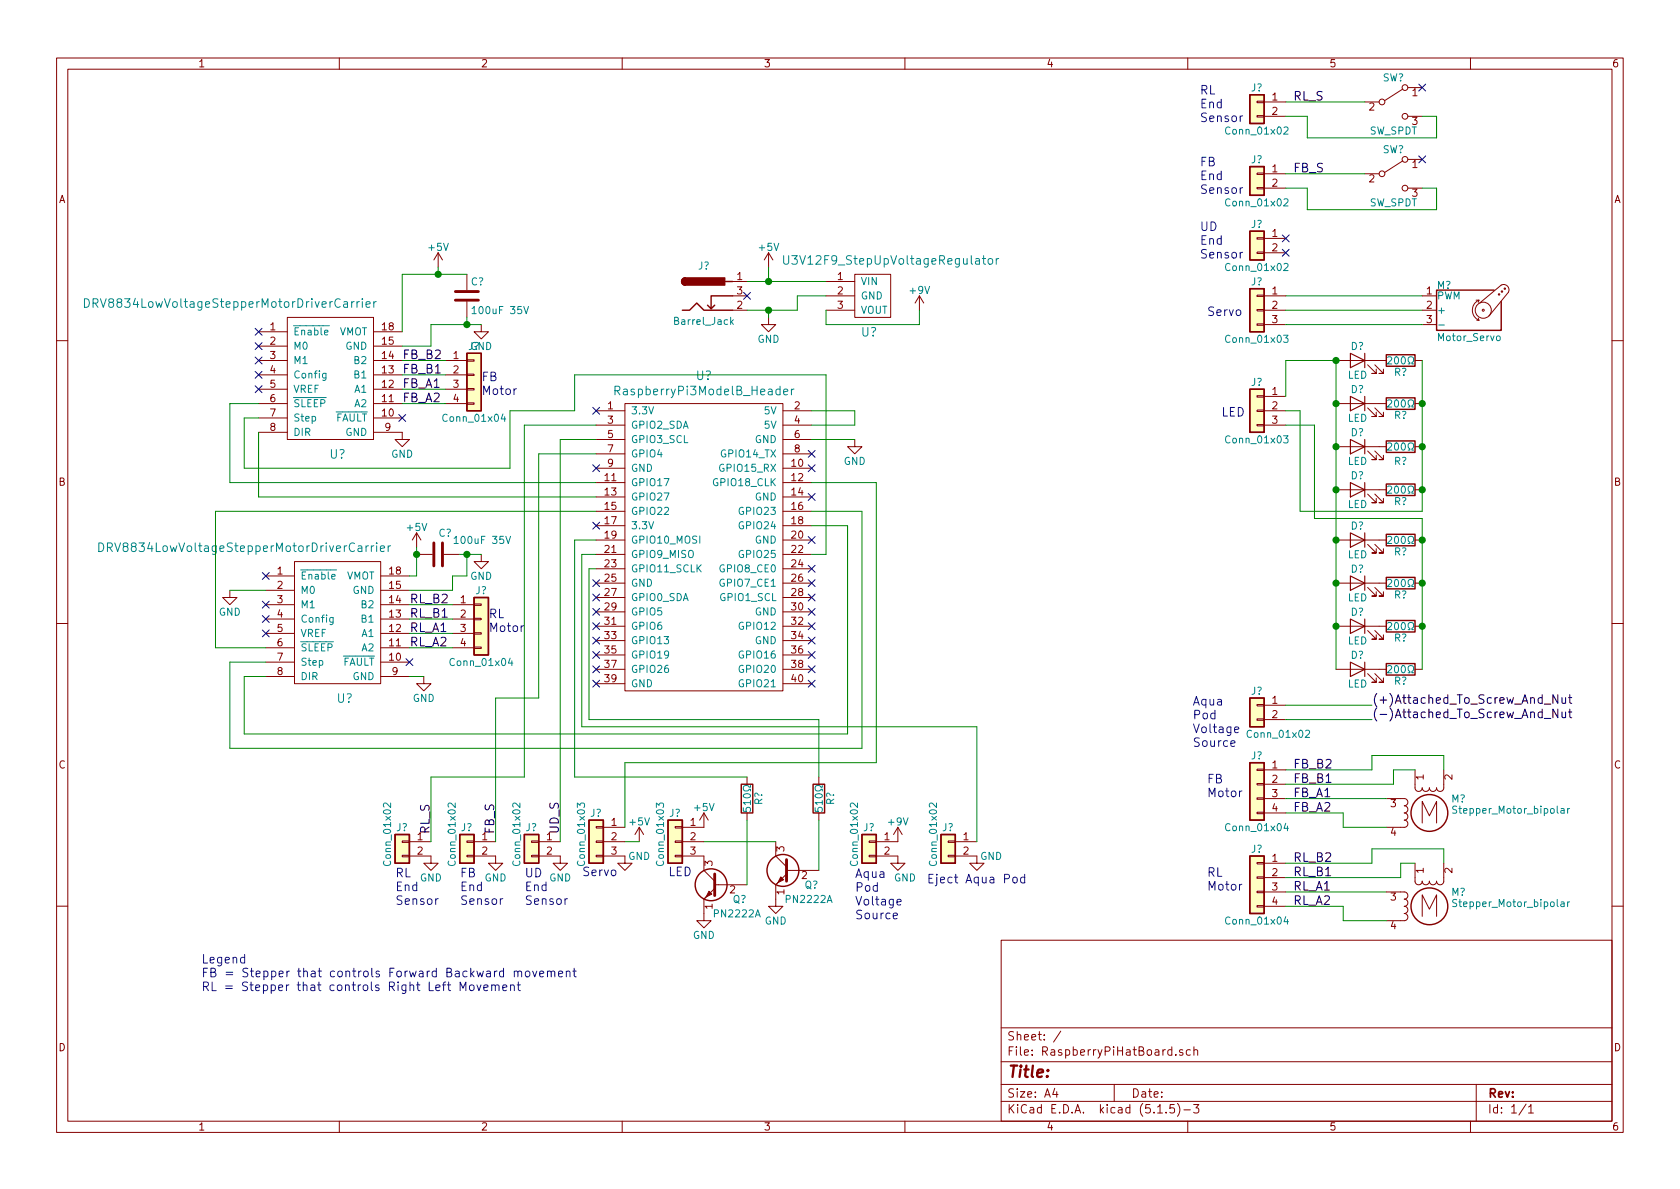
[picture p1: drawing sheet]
EESchema Schematic File Version 4
EELAYER 30 0
EELAYER END
$Descr A4 11693 8268
encoding utf-8
Sheet 1 1
Title ""
Date ""
Rev ""
Comp ""
Comment1 ""
Comment2 ""
Comment3 ""
Comment4 ""
$EndDescr
$Comp
L RaspberryPiHatBoard-rescue:DRV8834LowVoltageStepperMotorDriverCarrier-LibraryRaspberryPiHatBoard-RaspberryPiHatBoard-rescue U?
U 1 1
P 2350 2450
F 0 "U?" H 2350 1750 60  0000 C CNN
F 1 "DRV8834LowVoltageStepperMotorDriverCarrier" H 1600 2800 60  0000 C CNN
F 2 "" H 2350 2450 60  0001 C CNN
F 3 "" H 2350 2450 60  0001 C CNN
	1    2350 2450
	1    0    0    -1  
$EndComp
$Comp
L RaspberryPiHatBoard-rescue:U3V12F9_StepUpVoltageRegulator-LibraryRaspberryPiHatBoard-RaspberryPiHatBoard-rescue U?
U 1 1
P 6200 2100
F 0 "U?" H 6050 1900 60  0000 C CNN
F 1 "U3V12F9_StepUpVoltageRegulator" H 6200 2400 60  0000 C CNN
F 2 "" H 5900 2150 60  0001 C CNN
F 3 "" H 5900 2150 60  0001 C CNN
	1    6200 2100
	1    0    0    -1  
$EndComp
$Comp
L RaspberryPiHatBoard-rescue:DRV8834LowVoltageStepperMotorDriverCarrier-LibraryRaspberryPiHatBoard-RaspberryPiHatBoard-rescue U?
U 1 1
P 2400 4150
F 0 "U?" H 2400 3450 60  0000 C CNN
F 1 "DRV8834LowVoltageStepperMotorDriverCarrier" H 1700 4500 60  0000 C CNN
F 2 "" H 2400 4150 60  0001 C CNN
F 3 "" H 2400 4150 60  0001 C CNN
	1    2400 4150
	1    0    0    -1  
$EndComp
$Comp
L RaspberryPiHatBoard-rescue:Stepper_Motor_bipolar-RaspberryPiHatBoard-rescue-RaspberryPiHatBoard-rescue M?
U 1 1
P 9950 6300
F 0 "M?" H 10100 6400 50  0000 L CNN
F 1 "Stepper_Motor_bipolar" H 10100 6350 50  0000 L TNN
F 2 "" H 9960 6290 50  0001 C CNN
F 3 "" H 9960 6290 50  0001 C CNN
	1    9950 6300
	1    0    0    -1  
$EndComp
$Comp
L RaspberryPiHatBoard-rescue:Motor_Servo-RaspberryPiHatBoard-rescue-RaspberryPiHatBoard-rescue M?
U 1 1
P 10200 2150
F 0 "M?" H 10000 2325 50  0000 L CNN
F 1 "Motor_Servo" H 10000 1990 50  0000 L TNN
F 2 "" H 10200 1960 50  0001 C CNN
F 3 "" H 10200 1960 50  0001 C CNN
	1    10200 2150
	1    0    0    -1  
$EndComp
$Comp
L RaspberryPiHatBoard-rescue:Conn_01x02-RaspberryPiHatBoard-rescue-RaspberryPiHatBoard-rescue J?
U 1 1
P 2800 5850
F 0 "J?" H 2800 5950 50  0000 C CNN
F 1 "Conn_01x02" V 2900 5900 50  0000 C CNN
F 2 "" H 2800 5850 50  0001 C CNN
F 3 "" H 2800 5850 50  0001 C CNN
	1    2800 5850
	-1   0    0    -1  
$EndComp
$Comp
L RaspberryPiHatBoard-rescue:Barrel_Jack-RaspberryPiHatBoard-rescue-RaspberryPiHatBoard-rescue J?
U 1 1
P 4900 2050
F 0 "J?" H 4900 2260 50  0000 C CNN
F 1 "Barrel_Jack" H 4900 1875 50  0000 C CNN
F 2 "" H 4950 2010 50  0001 C CNN
F 3 "" H 4950 2010 50  0001 C CNN
	1    4900 2050
	1    0    0    -1  
$EndComp
$Comp
L RaspberryPiHatBoard-rescue:Conn_01x02-RaspberryPiHatBoard-rescue-RaspberryPiHatBoard-rescue J?
U 1 1
P 3250 5850
F 0 "J?" H 3250 5950 50  0000 C CNN
F 1 "Conn_01x02" V 3350 5900 50  0000 C CNN
F 2 "" H 3250 5850 50  0001 C CNN
F 3 "" H 3250 5850 50  0001 C CNN
	1    3250 5850
	-1   0    0    -1  
$EndComp
$Comp
L RaspberryPiHatBoard-rescue:Conn_01x02-RaspberryPiHatBoard-rescue-RaspberryPiHatBoard-rescue J?
U 1 1
P 3700 5850
F 0 "J?" H 3700 5950 50  0000 C CNN
F 1 "Conn_01x02" V 3800 5900 50  0000 C CNN
F 2 "" H 3700 5850 50  0001 C CNN
F 3 "" H 3700 5850 50  0001 C CNN
	1    3700 5850
	-1   0    0    -1  
$EndComp
$Comp
L RaspberryPiHatBoard-rescue:Conn_01x03-RaspberryPiHatBoard-rescue-RaspberryPiHatBoard-rescue J?
U 1 1
P 4150 5850
F 0 "J?" H 4150 6050 50  0000 C CNN
F 1 "Conn_01x03" V 4250 5900 50  0000 C CNN
F 2 "" H 4150 5850 50  0001 C CNN
F 3 "" H 4150 5850 50  0001 C CNN
	1    4150 5850
	-1   0    0    -1  
$EndComp
$Comp
L RaspberryPiHatBoard-rescue:Conn_01x02-RaspberryPiHatBoard-rescue-RaspberryPiHatBoard-rescue J?
U 1 1
P 8750 700
F 0 "J?" H 8750 800 50  0000 C CNN
F 1 "Conn_01x02" H 8750 500 50  0000 C CNN
F 2 "" H 8750 700 50  0001 C CNN
F 3 "" H 8750 700 50  0001 C CNN
	1    8750 700 
	-1   0    0    -1  
$EndComp
$Comp
L RaspberryPiHatBoard-rescue:Conn_01x02-RaspberryPiHatBoard-rescue-RaspberryPiHatBoard-rescue J?
U 1 1
P 8750 1650
F 0 "J?" H 8750 1750 50  0000 C CNN
F 1 "Conn_01x02" H 8750 1450 50  0000 C CNN
F 2 "" H 8750 1650 50  0001 C CNN
F 3 "" H 8750 1650 50  0001 C CNN
	1    8750 1650
	-1   0    0    -1  
$EndComp
$Comp
L RaspberryPiHatBoard-rescue:Conn_01x03-RaspberryPiHatBoard-rescue-RaspberryPiHatBoard-rescue J?
U 1 1
P 8750 2150
F 0 "J?" H 8750 2350 50  0000 C CNN
F 1 "Conn_01x03" H 8750 1950 50  0000 C CNN
F 2 "" H 8750 2150 50  0001 C CNN
F 3 "" H 8750 2150 50  0001 C CNN
	1    8750 2150
	-1   0    0    -1  
$EndComp
Text Notes 2750 6300 0    60   ~ 0
RL\nEnd\nSensor
Text Notes 3200 6300 0    60   ~ 0
FB\nEnd\nSensor
Text Notes 3650 6300 0    60   ~ 0
UD\nEnd\nSensor
Text Notes 4050 6100 0    60   ~ 0
Servo
Text Notes 4650 6100 0    60   ~ 0
LED
$Comp
L RaspberryPiHatBoard-rescue:Conn_01x04-RaspberryPiHatBoard-rescue-RaspberryPiHatBoard-rescue J?
U 1 1
P 3350 4300
F 0 "J?" H 3350 4500 50  0000 C CNN
F 1 "Conn_01x04" H 3350 4000 50  0000 C CNN
F 2 "" H 3350 4300 50  0001 C CNN
F 3 "" H 3350 4300 50  0001 C CNN
	1    3350 4300
	1    0    0    -1  
$EndComp
$Comp
L RaspberryPiHatBoard-rescue:Conn_01x04-RaspberryPiHatBoard-rescue-RaspberryPiHatBoard-rescue J?
U 1 1
P 3300 2600
F 0 "J?" H 3300 2800 50  0000 C CNN
F 1 "Conn_01x04" H 3300 2300 50  0000 C CNN
F 2 "" H 3300 2600 50  0001 C CNN
F 3 "" H 3300 2600 50  0001 C CNN
	1    3300 2600
	1    0    0    -1  
$EndComp
$Comp
L RaspberryPiHatBoard-rescue:Conn_01x04-RaspberryPiHatBoard-rescue-RaspberryPiHatBoard-rescue J?
U 1 1
P 8750 6100
F 0 "J?" H 8750 6300 50  0000 C CNN
F 1 "Conn_01x04" H 8750 5800 50  0000 C CNN
F 2 "" H 8750 6100 50  0001 C CNN
F 3 "" H 8750 6100 50  0001 C CNN
	1    8750 6100
	-1   0    0    -1  
$EndComp
$Comp
L RaspberryPiHatBoard-rescue:Conn_01x04-RaspberryPiHatBoard-rescue-RaspberryPiHatBoard-rescue J?
U 1 1
P 8750 5450
F 0 "J?" H 8750 5650 50  0000 C CNN
F 1 "Conn_01x04" H 8750 5150 50  0000 C CNN
F 2 "" H 8750 5450 50  0001 C CNN
F 3 "" H 8750 5450 50  0001 C CNN
	1    8750 5450
	-1   0    0    -1  
$EndComp
$Comp
L Device:C C?
U 1 1
P 3250 2050
F 0 "C?" H 3275 2150 50  0000 L CNN
F 1 "100uF 35V" H 3275 1950 50  0000 L CNN
F 2 "" H 3288 1900 50  0001 C CNN
F 3 "" H 3250 2050 50  0001 C CNN
	1    3250 2050
	1    0    0    -1  
$EndComp
$Comp
L power:GND #PWR?
U 1 1
P 5350 2200
F 0 "#PWR?" H 5350 1950 50  0001 C CNN
F 1 "GND" H 5350 2050 50  0000 C CNN
F 2 "" H 5350 2200 50  0001 C CNN
F 3 "" H 5350 2200 50  0001 C CNN
	1    5350 2200
	1    0    0    -1  
$EndComp
NoConn ~ 5200 2050
$Comp
L power:+9V #PWR?
U 1 1
P 6400 2150
F 0 "#PWR?" H 6400 2000 50  0001 C CNN
F 1 "+9V" H 6400 2290 50  0000 C CNN
F 2 "" H 6400 2150 50  0001 C CNN
F 3 "" H 6400 2150 50  0001 C CNN
	1    6400 2150
	1    0    0    -1  
$EndComp
$Comp
L power:+5V #PWR?
U 1 1
P 5350 1850
F 0 "#PWR?" H 5350 1700 50  0001 C CNN
F 1 "+5V" H 5350 1990 50  0000 C CNN
F 2 "" H 5350 1850 50  0001 C CNN
F 3 "" H 5350 1850 50  0001 C CNN
	1    5350 1850
	1    0    0    -1  
$EndComp
$Comp
L power:+5V #PWR?
U 1 1
P 3050 1850
F 0 "#PWR?" H 3050 1700 50  0001 C CNN
F 1 "+5V" H 3050 1990 50  0000 C CNN
F 2 "" H 3050 1850 50  0001 C CNN
F 3 "" H 3050 1850 50  0001 C CNN
	1    3050 1850
	1    0    0    -1  
$EndComp
$Comp
L power:GND #PWR?
U 1 1
P 3350 2250
F 0 "#PWR?" H 3350 2000 50  0001 C CNN
F 1 "GND" H 3350 2100 50  0000 C CNN
F 2 "" H 3350 2250 50  0001 C CNN
F 3 "" H 3350 2250 50  0001 C CNN
	1    3350 2250
	1    0    0    -1  
$EndComp
NoConn ~ 2800 2900
$Comp
L power:GND #PWR?
U 1 1
P 2800 3000
F 0 "#PWR?" H 2800 2750 50  0001 C CNN
F 1 "GND" H 2800 2850 50  0000 C CNN
F 2 "" H 2800 3000 50  0001 C CNN
F 3 "" H 2800 3000 50  0001 C CNN
	1    2800 3000
	1    0    0    -1  
$EndComp
NoConn ~ 1800 2300
NoConn ~ 1800 2600
NoConn ~ 1800 2700
$Comp
L RaspberryPiHatBoard-rescue:SW_SPDT-RaspberryPiHatBoard-rescue-RaspberryPiHatBoard-rescue SW?
U 1 1
P 9700 700
F 0 "SW?" H 9700 870 50  0000 C CNN
F 1 "SW_SPDT" H 9700 500 50  0000 C CNN
F 2 "" H 9700 700 50  0001 C CNN
F 3 "" H 9700 700 50  0001 C CNN
	1    9700 700 
	1    0    0    -1  
$EndComp
$Comp
L Device:R R?
U 1 1
P 5200 5550
F 0 "R?" V 5280 5550 50  0000 C CNN
F 1 "510Ω" V 5200 5550 50  0000 C CNN
F 2 "" V 5130 5550 50  0001 C CNN
F 3 "" H 5200 5550 50  0001 C CNN
	1    5200 5550
	1    0    0    -1  
$EndComp
$Comp
L power:GND #PWR?
U 1 1
P 4900 6350
F 0 "#PWR?" H 4900 6100 50  0001 C CNN
F 1 "GND" H 4900 6200 50  0000 C CNN
F 2 "" H 4900 6350 50  0001 C CNN
F 3 "" H 4900 6350 50  0001 C CNN
	1    4900 6350
	1    0    0    -1  
$EndComp
Text Notes 3350 2750 0    60   ~ 0
FB\nMotor
Text Notes 3400 4400 0    60   ~ 0
RL\nMotor
NoConn ~ 1800 2500
NoConn ~ 1800 2400
$Comp
L power:GND #PWR?
U 1 1
P 1600 4100
F 0 "#PWR?" H 1600 3850 50  0001 C CNN
F 1 "GND" H 1600 3950 50  0000 C CNN
F 2 "" H 1600 4100 50  0001 C CNN
F 3 "" H 1600 4100 50  0001 C CNN
	1    1600 4100
	1    0    0    -1  
$EndComp
NoConn ~ 1850 4000
NoConn ~ 1850 4200
NoConn ~ 1850 4300
NoConn ~ 1850 4400
$Comp
L power:GND #PWR?
U 1 1
P 2950 4700
F 0 "#PWR?" H 2950 4450 50  0001 C CNN
F 1 "GND" H 2950 4550 50  0000 C CNN
F 2 "" H 2950 4700 50  0001 C CNN
F 3 "" H 2950 4700 50  0001 C CNN
	1    2950 4700
	1    0    0    -1  
$EndComp
NoConn ~ 2850 4600
$Comp
L Device:C C?
U 1 1
P 3050 3850
F 0 "C?" V 2900 3850 50  0000 L CNN
F 1 "100uF 35V" V 2950 3950 50  0000 L CNN
F 2 "" H 3088 3700 50  0001 C CNN
F 3 "" H 3050 3850 50  0001 C CNN
	1    3050 3850
	0    1    1    0   
$EndComp
$Comp
L power:GND #PWR?
U 1 1
P 3350 3850
F 0 "#PWR?" H 3350 3600 50  0001 C CNN
F 1 "GND" H 3350 3700 50  0000 C CNN
F 2 "" H 3350 3850 50  0001 C CNN
F 3 "" H 3350 3850 50  0001 C CNN
	1    3350 3850
	1    0    0    -1  
$EndComp
$Comp
L power:+5V #PWR?
U 1 1
P 2900 3800
F 0 "#PWR?" H 2900 3650 50  0001 C CNN
F 1 "+5V" H 2900 3940 50  0000 C CNN
F 2 "" H 2900 3800 50  0001 C CNN
F 3 "" H 2900 3800 50  0001 C CNN
	1    2900 3800
	1    0    0    -1  
$EndComp
$Comp
L power:GND #PWR?
U 1 1
P 4350 5950
F 0 "#PWR?" H 4350 5700 50  0001 C CNN
F 1 "GND" H 4450 5950 50  0000 C CNN
F 2 "" H 4350 5950 50  0001 C CNN
F 3 "" H 4350 5950 50  0001 C CNN
	1    4350 5950
	1    0    0    -1  
$EndComp
$Comp
L power:+5V #PWR?
U 1 1
P 4450 5850
F 0 "#PWR?" H 4450 5700 50  0001 C CNN
F 1 "+5V" H 4450 5990 50  0000 C CNN
F 2 "" H 4450 5850 50  0001 C CNN
F 3 "" H 4450 5850 50  0001 C CNN
	1    4450 5850
	1    0    0    -1  
$EndComp
$Comp
L power:GND #PWR?
U 1 1
P 3900 5950
F 0 "#PWR?" H 3900 5700 50  0001 C CNN
F 1 "GND" H 3900 5800 50  0000 C CNN
F 2 "" H 3900 5950 50  0001 C CNN
F 3 "" H 3900 5950 50  0001 C CNN
	1    3900 5950
	1    0    0    -1  
$EndComp
$Comp
L power:GND #PWR?
U 1 1
P 3450 5950
F 0 "#PWR?" H 3450 5700 50  0001 C CNN
F 1 "GND" H 3450 5800 50  0000 C CNN
F 2 "" H 3450 5950 50  0001 C CNN
F 3 "" H 3450 5950 50  0001 C CNN
	1    3450 5950
	1    0    0    -1  
$EndComp
$Comp
L power:GND #PWR?
U 1 1
P 3000 5950
F 0 "#PWR?" H 3000 5700 50  0001 C CNN
F 1 "GND" H 3000 5800 50  0000 C CNN
F 2 "" H 3000 5950 50  0001 C CNN
F 3 "" H 3000 5950 50  0001 C CNN
	1    3000 5950
	1    0    0    -1  
$EndComp
$Comp
L RaspberryPiHatBoard-rescue:Conn_01x02-RaspberryPiHatBoard-rescue-RaspberryPiHatBoard-rescue J?
U 1 1
P 8750 1200
F 0 "J?" H 8750 1300 50  0000 C CNN
F 1 "Conn_01x02" H 8750 1000 50  0000 C CNN
F 2 "" H 8750 1200 50  0001 C CNN
F 3 "" H 8750 1200 50  0001 C CNN
	1    8750 1200
	-1   0    0    -1  
$EndComp
$Comp
L RaspberryPiHatBoard-rescue:SW_SPDT-RaspberryPiHatBoard-rescue-RaspberryPiHatBoard-rescue SW?
U 1 1
P 9700 1200
F 0 "SW?" H 9700 1370 50  0000 C CNN
F 1 "SW_SPDT" H 9700 1000 50  0000 C CNN
F 2 "" H 9700 1200 50  0001 C CNN
F 3 "" H 9700 1200 50  0001 C CNN
	1    9700 1200
	1    0    0    -1  
$EndComp
NoConn ~ 8950 1650
NoConn ~ 8950 1750
NoConn ~ 9900 1100
NoConn ~ 9900 600 
$Comp
L power:GND #PWR?
U 1 1
P 5950 3050
F 0 "#PWR?" H 5950 2800 50  0001 C CNN
F 1 "GND" H 5950 2900 50  0000 C CNN
F 2 "" H 5950 3050 50  0001 C CNN
F 3 "" H 5950 3050 50  0001 C CNN
	1    5950 3050
	1    0    0    -1  
$EndComp
Wire Wire Line
	2800 2400 3000 2400
Wire Wire Line
	3000 2400 3000 2250
Wire Wire Line
	3000 2250 3250 2250
Wire Wire Line
	3250 2250 3250 2200
Wire Wire Line
	2800 2300 2800 1900
Wire Wire Line
	2800 1900 3050 1900
Wire Wire Line
	5950 2850 5950 2950
Wire Wire Line
	5950 2850 5650 2850
Wire Wire Line
	5950 2950 5650 2950
Wire Wire Line
	8950 2250 9900 2250
Wire Wire Line
	8950 2150 9900 2150
Wire Wire Line
	8950 2050 9900 2050
Wire Wire Line
	3050 1850 3050 1900
Connection ~ 3050 1900
Connection ~ 3250 2250
Wire Wire Line
	2800 2500 3100 2500
Wire Wire Line
	3100 2600 2800 2600
Wire Wire Line
	2800 2700 3100 2700
Wire Wire Line
	3100 2800 2800 2800
Wire Wire Line
	1600 4100 1850 4100
Wire Wire Line
	2950 4700 2850 4700
Wire Wire Line
	2900 4000 2850 4000
Wire Wire Line
	3150 4100 2850 4100
Wire Wire Line
	3150 4200 2850 4200
Wire Wire Line
	2850 4300 3150 4300
Wire Wire Line
	2850 4400 3150 4400
Wire Wire Line
	2850 4500 3150 4500
Wire Wire Line
	8950 700  9500 700 
Wire Wire Line
	9900 800  10000 800 
Wire Wire Line
	10000 800  10000 950 
Wire Wire Line
	10000 950  9100 950 
Wire Wire Line
	9100 950  9100 800 
Wire Wire Line
	9100 800  8950 800 
Wire Wire Line
	8950 1200 9500 1200
Wire Wire Line
	9900 1300 10000 1300
Wire Wire Line
	10000 1300 10000 1450
Wire Wire Line
	10000 1450 9100 1450
Wire Wire Line
	9100 1450 9100 1300
Wire Wire Line
	9100 1300 8950 1300
Wire Wire Line
	5950 3050 5650 3050
Wire Wire Line
	4150 2950 3650 2950
Wire Wire Line
	3650 2950 3650 5400
Wire Wire Line
	3650 5400 3000 5400
Wire Wire Line
	3000 5400 3000 5850
Wire Wire Line
	3900 5850 3900 3050
Wire Wire Line
	3900 3050 4150 3050
Wire Wire Line
	3450 5850 3450 4850
Wire Wire Line
	3450 4850 3750 4850
Wire Wire Line
	3750 4850 3750 3150
Wire Wire Line
	3750 3150 4150 3150
Wire Wire Line
	1800 2800 1600 2800
Wire Wire Line
	1600 2800 1600 3350
Wire Wire Line
	1600 3350 4150 3350
Wire Wire Line
	2900 3800 2900 3850
Connection ~ 2900 3850
Wire Wire Line
	3200 3850 3250 3850
Wire Wire Line
	3150 4100 3150 4000
Wire Wire Line
	3150 4000 3250 4000
Wire Wire Line
	3250 4000 3250 3850
Connection ~ 3250 3850
Wire Wire Line
	1800 3000 1800 3450
Wire Wire Line
	1800 3450 4150 3450
Wire Wire Line
	4150 3550 1500 3550
Wire Wire Line
	1500 3550 1500 4500
Wire Wire Line
	1500 4500 1850 4500
Wire Wire Line
	4150 3750 4000 3750
Wire Wire Line
	4000 3750 4000 5400
Wire Wire Line
	5650 3350 6100 3350
Wire Wire Line
	6100 3350 6100 5300
Wire Wire Line
	5650 3550 6000 3550
Wire Wire Line
	6000 3550 6000 5200
Wire Wire Line
	6000 5200 1600 5200
Wire Wire Line
	1600 5200 1600 4600
Wire Wire Line
	1600 4600 1850 4600
Wire Wire Line
	5650 3650 5900 3650
Wire Wire Line
	5900 3650 5900 5100
Wire Wire Line
	5900 5100 1700 5100
Wire Wire Line
	1700 5100 1700 4700
Wire Wire Line
	1700 4700 1850 4700
Wire Wire Line
	5650 3850 5750 3850
Wire Wire Line
	5750 3850 5750 2600
Wire Wire Line
	1700 3250 3550 3250
Wire Wire Line
	1700 3250 1700 2900
Wire Wire Line
	1700 2900 1800 2900
$Comp
L RaspberryPiHatBoard-rescue:Conn_01x02-RaspberryPiHatBoard-rescue-RaspberryPiHatBoard-rescue J?
U 1 1
P 6050 5850
F 0 "J?" H 6050 5950 50  0000 C CNN
F 1 "Conn_01x02" V 6150 5900 50  0000 C CNN
F 2 "" H 6050 5850 50  0001 C CNN
F 3 "" H 6050 5850 50  0001 C CNN
	1    6050 5850
	-1   0    0    -1  
$EndComp
$Comp
L power:GND #PWR?
U 1 1
P 6250 5950
F 0 "#PWR?" H 6250 5700 50  0001 C CNN
F 1 "GND" H 6300 5800 50  0000 C CNN
F 2 "" H 6250 5950 50  0001 C CNN
F 3 "" H 6250 5950 50  0001 C CNN
	1    6250 5950
	1    0    0    -1  
$EndComp
$Comp
L power:+9V #PWR?
U 1 1
P 6250 5850
F 0 "#PWR?" H 6250 5700 50  0001 C CNN
F 1 "+9V" H 6250 5990 50  0000 C CNN
F 2 "" H 6250 5850 50  0001 C CNN
F 3 "" H 6250 5850 50  0001 C CNN
	1    6250 5850
	1    0    0    -1  
$EndComp
$Comp
L RaspberryPiHatBoard-rescue:Conn_01x02-RaspberryPiHatBoard-rescue-RaspberryPiHatBoard-rescue J?
U 1 1
P 8750 4900
F 0 "J?" H 8750 5000 50  0000 C CNN
F 1 "Conn_01x02" H 8600 4700 50  0000 C CNN
F 2 "" H 8750 4900 50  0001 C CNN
F 3 "" H 8750 4900 50  0001 C CNN
	1    8750 4900
	-1   0    0    -1  
$EndComp
Text Notes 8500 2900 0    60   ~ 0
LED
Text Notes 8400 2200 0    60   ~ 0
Servo
Wire Wire Line
	6100 5300 4350 5300
NoConn ~ 4150 2850
NoConn ~ 4150 3250
NoConn ~ 4150 3650
NoConn ~ 4150 4050
NoConn ~ 4150 4150
NoConn ~ 4150 4250
NoConn ~ 4150 4350
NoConn ~ 4150 4450
NoConn ~ 4150 4550
NoConn ~ 4150 4650
NoConn ~ 4150 4750
NoConn ~ 5650 4750
NoConn ~ 5650 4650
NoConn ~ 5650 4550
NoConn ~ 5650 4450
NoConn ~ 5650 4350
NoConn ~ 5650 4250
NoConn ~ 5650 4150
NoConn ~ 5650 4050
NoConn ~ 5650 3950
NoConn ~ 5650 3750
NoConn ~ 5650 3450
NoConn ~ 5650 3250
NoConn ~ 5650 3150
Text Notes 8400 6200 0    60   ~ 0
RL\nMotor
Text Notes 8400 5550 0    60   ~ 0
FB\nMotor
Wire Wire Line
	8950 5450 9700 5450
Wire Wire Line
	8950 5550 9650 5550
Wire Wire Line
	8950 5650 9350 5650
Wire Wire Line
	8950 6000 9550 6000
Wire Wire Line
	8950 6100 9750 6100
Wire Wire Line
	8950 6200 9650 6200
Wire Wire Line
	8950 6300 9350 6300
$Comp
L Device:LED D?
U 1 1
P 9450 2800
F 0 "D?" H 9450 2900 50  0000 C CNN
F 1 "LED" H 9450 2700 50  0000 C CNN
F 2 "" H 9450 2800 50  0001 C CNN
F 3 "" H 9450 2800 50  0001 C CNN
	1    9450 2800
	-1   0    0    -1  
$EndComp
Wire Wire Line
	8950 4900 9550 4900
Wire Wire Line
	8950 5000 9550 5000
Text Label 9550 4900 0    60   ~ 0
(+)Attached_To_Screw_And_Nut
Text Label 9550 5000 0    60   ~ 0
(-)Attached_To_Screw_And_Nut
Wire Wire Line
	5750 2150 5750 2250
Wire Wire Line
	5750 2250 6400 2250
Wire Wire Line
	6400 2250 6400 2150
Wire Wire Line
	5750 2050 5550 2050
Wire Wire Line
	5550 2050 5550 2150
Wire Wire Line
	5550 2150 5350 2150
Wire Wire Line
	5350 2200 5350 2150
Connection ~ 5350 2150
Wire Wire Line
	5200 1950 5350 1950
Wire Wire Line
	5350 1950 5350 1850
Connection ~ 5350 1950
Text Notes 5950 6400 0    60   ~ 0
Aqua\nPod\nVoltage\nSource
Text Notes 8350 850  0    60   ~ 0
RL\nEnd\nSensor
Text Notes 8350 1350 0    60   ~ 0
FB\nEnd\nSensor
Text Notes 8350 1800 0    60   ~ 0
UD\nEnd\nSensor
Text Notes 8300 5200 0    60   ~ 0
Aqua\nPod\nVoltage\nSource
Text Label 2850 4200 0    60   ~ 0
RL_B2
Text Label 2850 4300 0    60   ~ 0
RL_B1
Text Label 2850 4400 0    60   ~ 0
RL_A1
Text Label 2850 4500 0    60   ~ 0
RL_A2
Text Label 2800 2500 0    60   ~ 0
FB_B2
Text Label 2800 2600 0    60   ~ 0
FB_B1
Text Label 2800 2700 0    60   ~ 0
FB_A1
Text Label 2800 2800 0    60   ~ 0
FB_A2
Wire Wire Line
	3550 3250 3550 2850
Wire Wire Line
	3550 2850 4000 2850
Wire Wire Line
	4000 2850 4000 2600
Wire Wire Line
	4000 2600 5750 2600
Text Label 9000 5350 0    60   ~ 0
FB_B2
Text Label 9000 5450 0    60   ~ 0
FB_B1
Text Label 9000 5550 0    60   ~ 0
FB_A1
Text Label 9000 5650 0    60   ~ 0
FB_A2
$Comp
L RaspberryPiHatBoard-rescue:Stepper_Motor_bipolar-RaspberryPiHatBoard-rescue-RaspberryPiHatBoard-rescue M?
U 1 1
P 9950 5650
F 0 "M?" H 10100 5750 50  0000 L CNN
F 1 "Stepper_Motor_bipolar" H 10100 5700 50  0000 L TNN
F 2 "" H 9960 5640 50  0001 C CNN
F 3 "" H 9960 5640 50  0001 C CNN
	1    9950 5650
	1    0    0    -1  
$EndComp
Wire Wire Line
	8950 5350 9550 5350
Wire Wire Line
	9350 5650 9350 5750
Wire Wire Line
	9350 5750 9650 5750
Wire Wire Line
	9700 5450 9700 5350
Wire Wire Line
	9700 5350 9850 5350
Wire Wire Line
	9550 5350 9550 5250
Wire Wire Line
	9550 5250 10050 5250
Wire Wire Line
	10050 5250 10050 5350
Text Label 9000 6000 0    60   ~ 0
RL_B2
Text Label 9000 6100 0    60   ~ 0
RL_B1
Text Label 9000 6200 0    60   ~ 0
RL_A1
Text Label 9000 6300 0    60   ~ 0
RL_A2
Wire Wire Line
	9350 6300 9350 6400
Wire Wire Line
	9350 6400 9650 6400
Wire Wire Line
	9750 6100 9750 6000
Wire Wire Line
	9750 6000 9850 6000
Wire Wire Line
	9550 6000 9550 5900
Wire Wire Line
	9550 5900 10050 5900
Wire Wire Line
	10050 5900 10050 6000
Text Label 3000 5800 1    60   ~ 0
RL_S
Text Label 3450 5800 1    60   ~ 0
FB_S
Text Label 3900 5800 1    60   ~ 0
UD_S
Text Label 9000 700  0    60   ~ 0
RL_S
Text Label 9000 1200 0    60   ~ 0
FB_S
Text Notes 1400 6900 0    60   ~ 0
Legend\nFB = Stepper that controls Forward Backward movement\nRL = Stepper that controls Right Left Movement\n
$Comp
L RaspberryPiHatBoard-rescue:Conn_01x02-RaspberryPiHatBoard-rescue-RaspberryPiHatBoard-rescue J?
U 1 1
P 6600 5850
F 0 "J?" H 6600 5950 50  0000 C CNN
F 1 "Conn_01x02" V 6700 5900 50  0000 C CNN
F 2 "" H 6600 5850 50  0001 C CNN
F 3 "" H 6600 5850 50  0001 C CNN
	1    6600 5850
	-1   0    0    -1  
$EndComp
Wire Wire Line
	4150 3850 4050 3850
Wire Wire Line
	4050 3850 4050 5050
$Comp
L power:GND #PWR?
U 1 1
P 6800 5950
F 0 "#PWR?" H 6800 5700 50  0001 C CNN
F 1 "GND" H 6900 5950 50  0000 C CNN
F 2 "" H 6800 5950 50  0001 C CNN
F 3 "" H 6800 5950 50  0001 C CNN
	1    6800 5950
	1    0    0    -1  
$EndComp
Text Notes 6450 6150 0    60   ~ 0
Eject Aqua Pod
Wire Wire Line
	3050 1900 3250 1900
Wire Wire Line
	3250 2250 3350 2250
Wire Wire Line
	2900 3850 2900 4000
Wire Wire Line
	3250 3850 3350 3850
Wire Wire Line
	5350 2150 5200 2150
Wire Wire Line
	5350 1950 5750 1950
$Comp
L power:+5V #PWR?
U 1 1
P 4900 5750
F 0 "#PWR?" H 4900 5600 50  0001 C CNN
F 1 "+5V" H 4900 5890 50  0000 C CNN
F 2 "" H 4900 5750 50  0001 C CNN
F 3 "" H 4900 5750 50  0001 C CNN
	1    4900 5750
	1    0    0    -1  
$EndComp
$Comp
L Device:LED D?
U 1 1
P 9450 2500
F 0 "D?" H 9450 2600 50  0000 C CNN
F 1 "LED" H 9450 2400 50  0000 C CNN
F 2 "" H 9450 2500 50  0001 C CNN
F 3 "" H 9450 2500 50  0001 C CNN
	1    9450 2500
	-1   0    0    -1  
$EndComp
$Comp
L Device:LED D?
U 1 1
P 9450 3100
F 0 "D?" H 9450 3200 50  0000 C CNN
F 1 "LED" H 9450 3000 50  0000 C CNN
F 2 "" H 9450 3100 50  0001 C CNN
F 3 "" H 9450 3100 50  0001 C CNN
	1    9450 3100
	-1   0    0    -1  
$EndComp
$Comp
L Device:LED D?
U 1 1
P 9450 3400
F 0 "D?" H 9450 3500 50  0000 C CNN
F 1 "LED" H 9450 3300 50  0000 C CNN
F 2 "" H 9450 3400 50  0001 C CNN
F 3 "" H 9450 3400 50  0001 C CNN
	1    9450 3400
	-1   0    0    -1  
$EndComp
$Comp
L Device:R R?
U 1 1
P 9750 2500
F 0 "R?" V 9830 2500 50  0000 C CNN
F 1 "200Ω" V 9750 2500 50  0000 C CNN
F 2 "" V 9680 2500 50  0001 C CNN
F 3 "" H 9750 2500 50  0001 C CNN
	1    9750 2500
	0    1    1    0   
$EndComp
$Comp
L Device:R R?
U 1 1
P 9750 2800
F 0 "R?" V 9830 2800 50  0000 C CNN
F 1 "200Ω" V 9750 2800 50  0000 C CNN
F 2 "" V 9680 2800 50  0001 C CNN
F 3 "" H 9750 2800 50  0001 C CNN
	1    9750 2800
	0    1    1    0   
$EndComp
$Comp
L Device:R R?
U 1 1
P 9750 3100
F 0 "R?" V 9850 3100 50  0000 C CNN
F 1 "200Ω" V 9750 3100 50  0000 C CNN
F 2 "" V 9680 3100 50  0001 C CNN
F 3 "" H 9750 3100 50  0001 C CNN
	1    9750 3100
	0    1    1    0   
$EndComp
$Comp
L Device:R R?
U 1 1
P 9750 3400
F 0 "R?" V 9830 3400 50  0000 C CNN
F 1 "200Ω" V 9750 3400 50  0000 C CNN
F 2 "" V 9680 3400 50  0001 C CNN
F 3 "" H 9750 3400 50  0001 C CNN
	1    9750 3400
	0    1    1    0   
$EndComp
Wire Wire Line
	4350 5850 4450 5850
Wire Wire Line
	4350 5300 4350 5750
$Comp
L Transistor_BJT:PN2222A Q?
U 1 1
P 5000 6150
F 0 "Q?" H 4800 6050 50  0000 L CNN
F 1 "PN2222A" H 4700 5950 50  0000 L CNN
F 2 "Package_TO_SOT_THT:TO-92_Inline" H 5200 6075 50  0001 L CIN
F 3 "http://www.fairchildsemi.com/ds/PN/PN2222A.pdf" H 5000 6150 50  0001 L CNN
	1    5000 6150
	-1   0    0    -1  
$EndComp
Wire Wire Line
	4000 5400 5200 5400
Wire Wire Line
	6800 5850 6800 5050
$Comp
L Device:LED D?
U 1 1
P 9450 3750
F 0 "D?" H 9450 3850 50  0000 C CNN
F 1 "LED" H 9450 3650 50  0000 C CNN
F 2 "" H 9450 3750 50  0001 C CNN
F 3 "" H 9450 3750 50  0001 C CNN
	1    9450 3750
	-1   0    0    -1  
$EndComp
$Comp
L Device:LED D?
U 1 1
P 9450 4050
F 0 "D?" H 9450 4150 50  0000 C CNN
F 1 "LED" H 9450 3950 50  0000 C CNN
F 2 "" H 9450 4050 50  0001 C CNN
F 3 "" H 9450 4050 50  0001 C CNN
	1    9450 4050
	-1   0    0    -1  
$EndComp
$Comp
L Device:LED D?
U 1 1
P 9450 4350
F 0 "D?" H 9450 4450 50  0000 C CNN
F 1 "LED" H 9450 4250 50  0000 C CNN
F 2 "" H 9450 4350 50  0001 C CNN
F 3 "" H 9450 4350 50  0001 C CNN
	1    9450 4350
	-1   0    0    -1  
$EndComp
$Comp
L Device:LED D?
U 1 1
P 9450 4650
F 0 "D?" H 9450 4750 50  0000 C CNN
F 1 "LED" H 9450 4550 50  0000 C CNN
F 2 "" H 9450 4650 50  0001 C CNN
F 3 "" H 9450 4650 50  0001 C CNN
	1    9450 4650
	-1   0    0    -1  
$EndComp
$Comp
L Device:R R?
U 1 1
P 9750 3750
F 0 "R?" V 9830 3750 50  0000 C CNN
F 1 "200Ω" V 9750 3750 50  0000 C CNN
F 2 "" V 9680 3750 50  0001 C CNN
F 3 "" H 9750 3750 50  0001 C CNN
	1    9750 3750
	0    1    1    0   
$EndComp
$Comp
L Device:R R?
U 1 1
P 9750 4050
F 0 "R?" V 9830 4050 50  0000 C CNN
F 1 "200Ω" V 9750 4050 50  0000 C CNN
F 2 "" V 9680 4050 50  0001 C CNN
F 3 "" H 9750 4050 50  0001 C CNN
	1    9750 4050
	0    1    1    0   
$EndComp
$Comp
L Device:R R?
U 1 1
P 9750 4350
F 0 "R?" V 9830 4350 50  0000 C CNN
F 1 "200Ω" V 9750 4350 50  0000 C CNN
F 2 "" V 9680 4350 50  0001 C CNN
F 3 "" H 9750 4350 50  0001 C CNN
	1    9750 4350
	0    1    1    0   
$EndComp
$Comp
L Device:R R?
U 1 1
P 9750 4650
F 0 "R?" V 9830 4650 50  0000 C CNN
F 1 "200Ω" V 9750 4650 50  0000 C CNN
F 2 "" V 9680 4650 50  0001 C CNN
F 3 "" H 9750 4650 50  0001 C CNN
	1    9750 4650
	0    1    1    0   
$EndComp
$Comp
L RaspberryPiHatBoard-rescue:Conn_01x03-RaspberryPiHatBoard-rescue-RaspberryPiHatBoard-rescue J?
U 1 1
P 8750 2850
F 0 "J?" H 8750 3050 50  0000 C CNN
F 1 "Conn_01x03" H 8750 2650 50  0000 C CNN
F 2 "" H 8750 2850 50  0001 C CNN
F 3 "" H 8750 2850 50  0001 C CNN
	1    8750 2850
	-1   0    0    -1  
$EndComp
$Comp
L RaspberryPiHatBoard-rescue:Conn_01x03-RaspberryPiHatBoard-rescue-RaspberryPiHatBoard-rescue J?
U 1 1
P 4700 5850
F 0 "J?" H 4700 6050 50  0000 C CNN
F 1 "Conn_01x03" V 4800 5900 50  0000 C CNN
F 2 "" H 4700 5850 50  0001 C CNN
F 3 "" H 4700 5850 50  0001 C CNN
	1    4700 5850
	-1   0    0    -1  
$EndComp
$Comp
L Transistor_BJT:PN2222A Q?
U 1 1
P 5500 6050
F 0 "Q?" H 5300 5950 50  0000 L CNN
F 1 "PN2222A" H 5200 5850 50  0000 L CNN
F 2 "Package_TO_SOT_THT:TO-92_Inline" H 5700 5975 50  0001 L CIN
F 3 "http://www.fairchildsemi.com/ds/PN/PN2222A.pdf" H 5500 6050 50  0001 L CNN
	1    5500 6050
	-1   0    0    -1  
$EndComp
$Comp
L power:GND #PWR?
U 1 1
P 5400 6250
F 0 "#PWR?" H 5400 6000 50  0001 C CNN
F 1 "GND" H 5400 6100 50  0000 C CNN
F 2 "" H 5400 6250 50  0001 C CNN
F 3 "" H 5400 6250 50  0001 C CNN
	1    5400 6250
	1    0    0    -1  
$EndComp
Wire Wire Line
	4900 5850 5400 5850
Wire Wire Line
	5200 5700 5200 6150
$Comp
L Device:R R?
U 1 1
P 5700 5550
F 0 "R?" V 5780 5550 50  0000 C CNN
F 1 "510Ω" V 5700 5550 50  0000 C CNN
F 2 "" V 5630 5550 50  0001 C CNN
F 3 "" H 5700 5550 50  0001 C CNN
	1    5700 5550
	1    0    0    -1  
$EndComp
Wire Wire Line
	4050 5050 6800 5050
Wire Wire Line
	5700 5700 5700 6050
Wire Wire Line
	4150 3950 4100 3950
Wire Wire Line
	4100 3950 4100 5000
Wire Wire Line
	4100 5000 5700 5000
Wire Wire Line
	5700 5000 5700 5400
Wire Wire Line
	9900 4650 9900 4350
Connection ~ 9900 3750
Connection ~ 9900 4050
Wire Wire Line
	9900 4050 9900 3750
Connection ~ 9900 4350
Wire Wire Line
	9900 4350 9900 4050
Wire Wire Line
	9900 2500 9900 2800
Connection ~ 9900 2800
Wire Wire Line
	9900 2800 9900 3100
Connection ~ 9900 3100
Wire Wire Line
	9900 3100 9900 3400
Connection ~ 9900 3400
Wire Wire Line
	9900 3550 9050 3550
Wire Wire Line
	9050 3550 9050 2850
Wire Wire Line
	9050 2850 8950 2850
Wire Wire Line
	9900 3400 9900 3550
Wire Wire Line
	9900 3600 9150 3600
Wire Wire Line
	9150 3600 9150 2950
Wire Wire Line
	9150 2950 8950 2950
Wire Wire Line
	9900 3600 9900 3750
Wire Wire Line
	9300 2500 8950 2500
Wire Wire Line
	8950 2500 8950 2750
Wire Wire Line
	9300 2500 9300 2800
Connection ~ 9300 2500
Connection ~ 9300 2800
Wire Wire Line
	9300 2800 9300 3100
Connection ~ 9300 3100
Wire Wire Line
	9300 3100 9300 3400
Connection ~ 9300 3400
Wire Wire Line
	9300 3400 9300 3750
Connection ~ 9300 3750
Wire Wire Line
	9300 3750 9300 4050
Connection ~ 9300 4050
Wire Wire Line
	9300 4050 9300 4350
Connection ~ 9300 4350
Wire Wire Line
	9300 4350 9300 4650
$Comp
L LibraryRaspberryPiHatBoard:RaspberryPi3ModelB_Header U?
U 1 1
P 4750 3200
F 0 "U?" H 4900 3797 60  0000 C CNN
F 1 "RaspberryPi3ModelB_Header" H 4900 3691 60  0000 C CNN
F 2 "" H 4750 3200 60  0001 C CNN
F 3 "" H 4750 3200 60  0001 C CNN
	1    4750 3200
	1    0    0    -1  
$EndComp
$EndSCHEMATC
